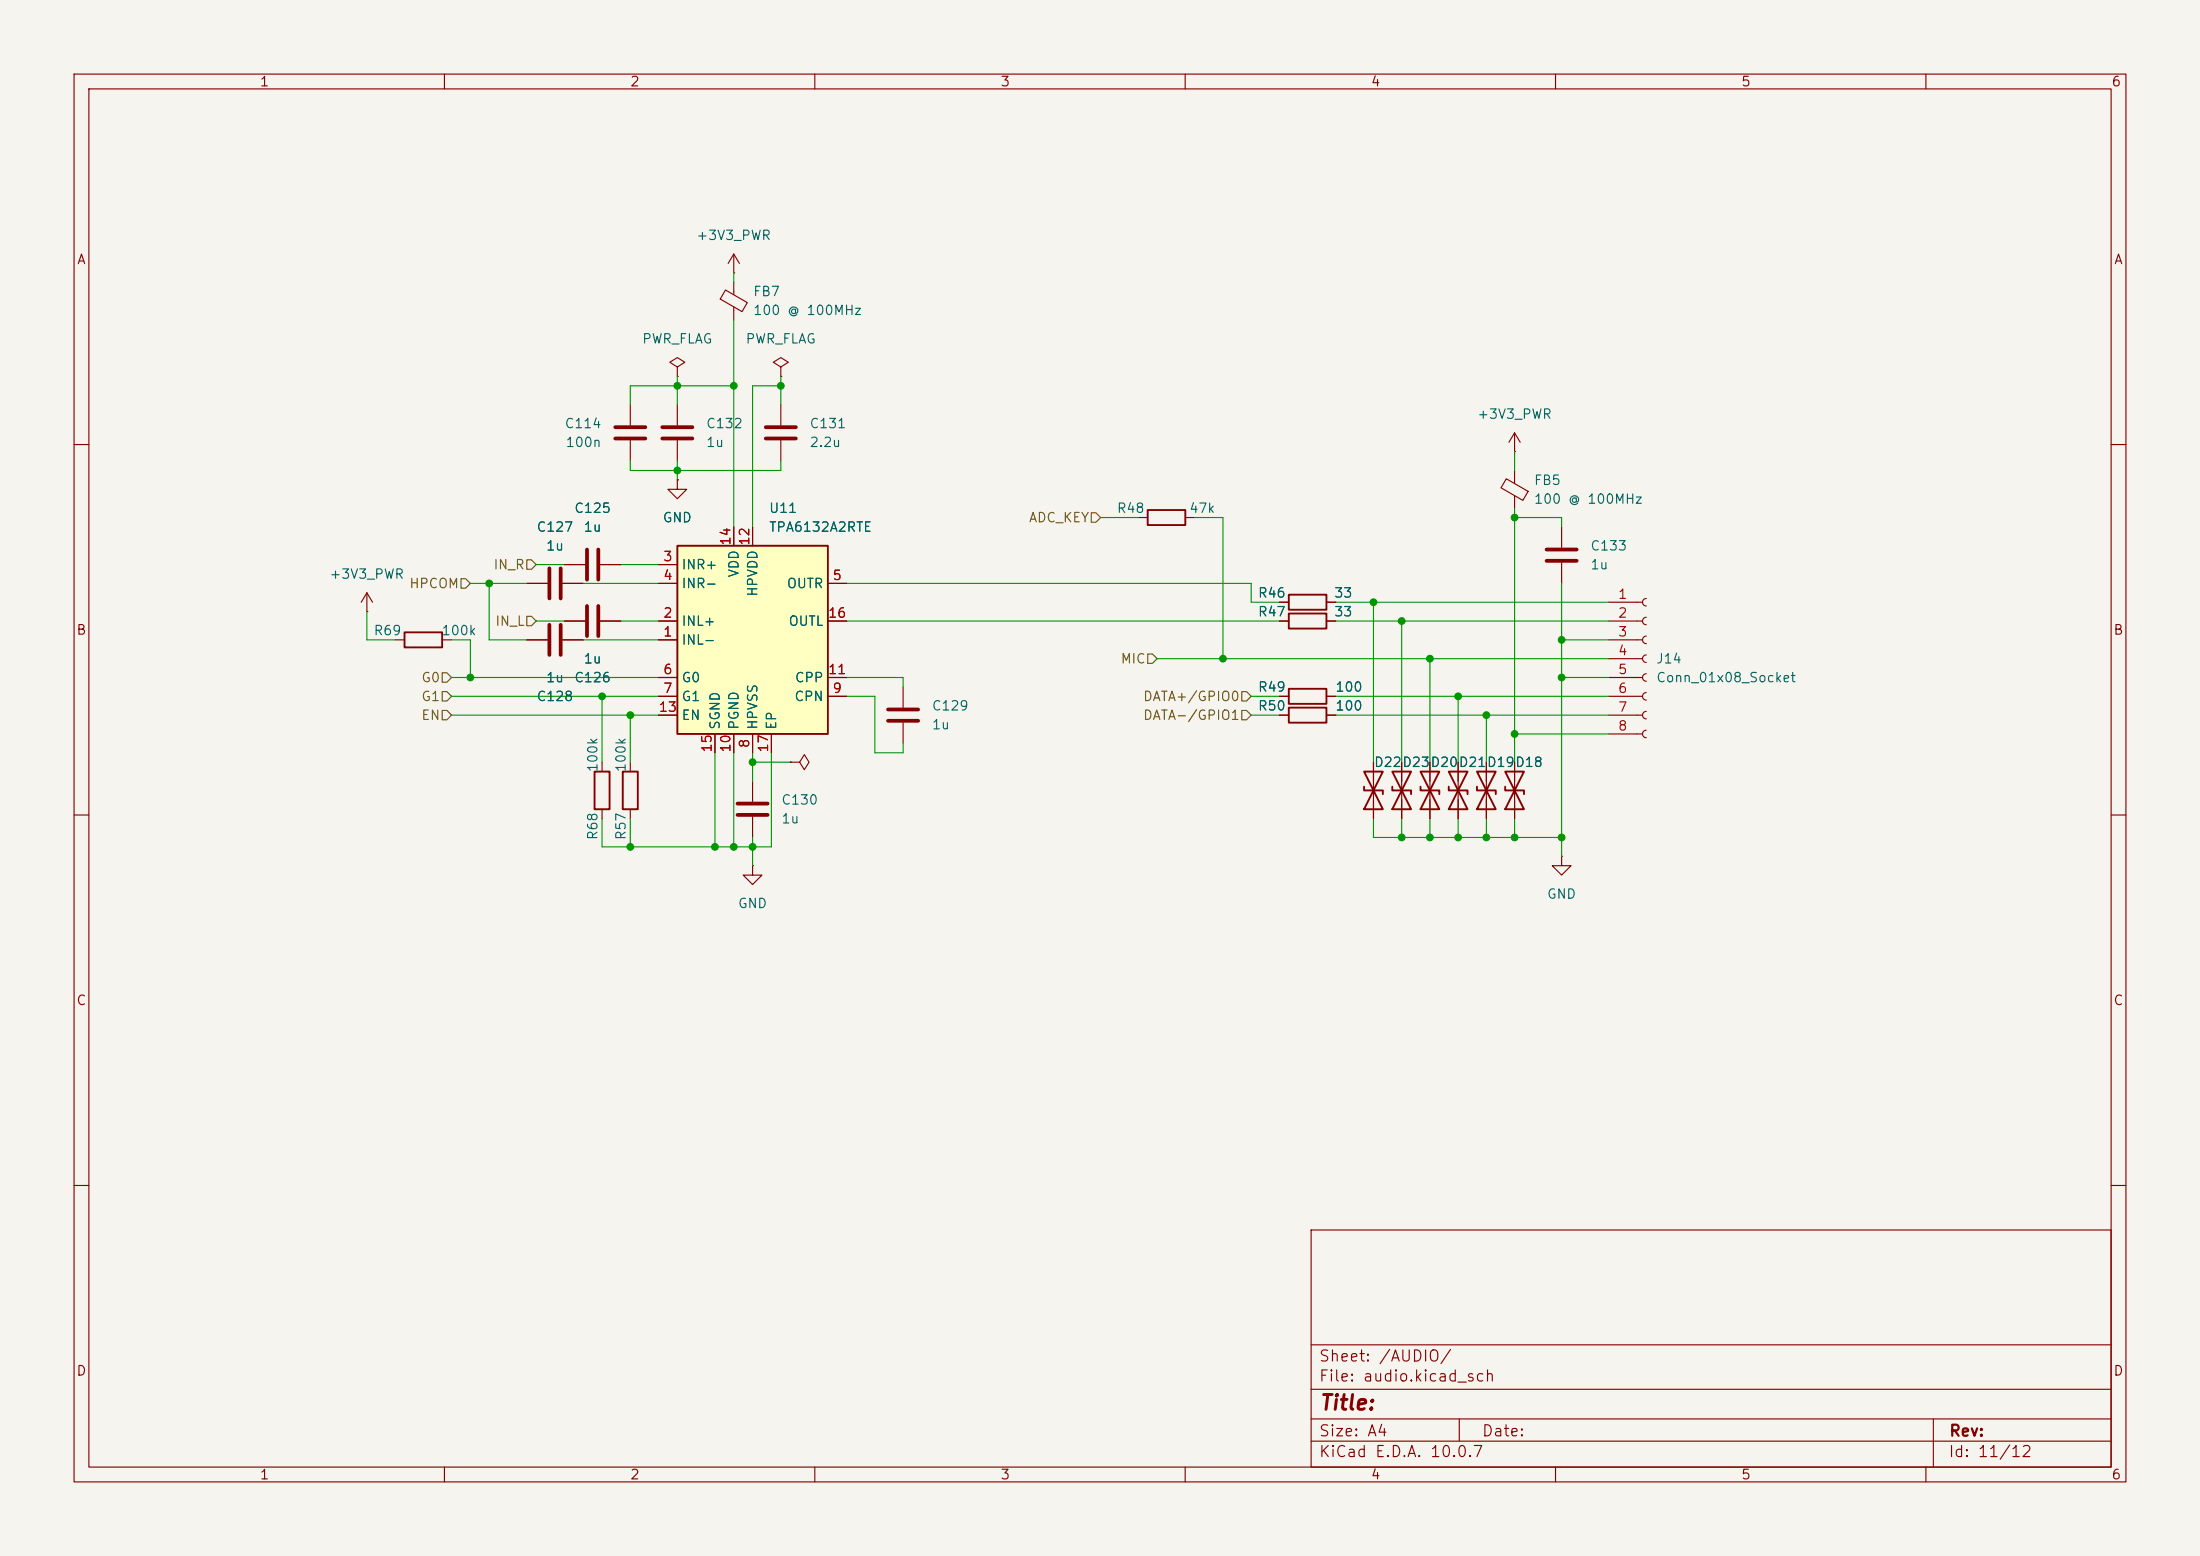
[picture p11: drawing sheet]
<svg xmlns="http://www.w3.org/2000/svg" width="297mm" height="210mm" viewBox="0 0 297 210" stroke-linecap="round" stroke-linejoin="round" font-family="sans-serif">
<path d="M0 0h297v210h-297z" fill="#f5f4ef" stroke="#f5f4ef" stroke-width=".14"/>
<g fill="none" stroke="#840000" stroke-width=".15">
<path d="M10 10h277v190h-277zM12 12h273v186h-273zM60 10v2M110 10v2M160 10v2M210 10v2M260 10v2M91.4 54.6v2.8M91.4 59.4v2.8M10 60h2M71.1 78.7h2.8M75.9 78.7h2.8"/>
<path d="M203.4 64.6l2.9 1.7-.7 1.2-3-1.7zM204.5 63.5v1.8M204.5 66.9v1.7M210.8 71.1v2.8M210.8 75.9v2.8M285 60h2M49.5 82.6h.1M49.5 80l-.7 1.3M49.5 80l.8 1.3M49.5 80v2.6M217.2 81.3h4.5M217.2 83.8h4.5"/>
<path d="M217.2 86.4h4.5M217.2 88.9h4.5M217.2 91.4h4.5M217.2 94h4.5M217.2 96.5h4.5M217.2 99.1h4.5M222.2 80.8a.51 .51 0 0 0-.5 .5 .51 .51 0 0 0 .5 .5M222.2 83.3a.51 .51 0 0 0-.5 .5 .51 .51 0 0 0 .5 .5M222.2 85.9a.51 .51 0 0 0-.5 .5 .51 .51 0 0 0 .5 .5M222.2 88.4a.51 .51 0 0 0-.5 .5 .51 .51 0 0 0 .5 .5M222.2 90.9a.51 .51 0 0 0-.5 .5 .51 .51 0 0 0 .5 .5M222.2 93.5a.51 .51 0 0 0-.5 .5 .51 .51 0 0 0 .5 .5"/>
<path d="M222.2 96a.51 .51 0 0 0-.5 .5 .51 .51 0 0 0 .5 .5M222.2 98.6a.51 .51 0 0 0-.5 .5 .51 .51 0 0 0 .5 .5M10 110h2M81.3 102.9v1.2M81.3 109.2v1.3M85.1 102.9v1.2M85.1 109.2v1.3M101.6 105.4v2.8M101.6 110.2v2.8M106.7 102.9h1.2l.7-1 .6 1-.6 1-.7-1M106.7 102.9h.1M189.2 102.9v7.6"/>
<path d="M193 102.9v7.6M210.8 115.6v1.2h1.3l-1.3 1.3-1.3-1.3h1.3M210.8 115.6h.1M285 110h2M10 160h2M177 166h108v32h-108zM285 160h2M60 198v2M110 198v2M160 198v2M177 194.5h108M177 191.5h108"/>
<path d="M177 187.5h108M177 181.5h108M197 191.5v3M210 198v2M260 198v2M261 191.5v6.5"/>
</g>
<path d="M89.4 57.7h4.1M89.4 59.2h4.1M74.2 76.7v4.1M75.7 76.7v4.1M208.8 74.2h4.1M208.8 75.7h4.1M99.6 108.5h4M99.6 110h4" fill="none" stroke="#840000" stroke-width=".51"/>
<path d="M80.3 104.1h2v5.1h-2zM84.1 104.1h2v5.1h-2zM188 104.1h2.5l-2.5 5.1h2.5zM188 106.2v.5h2.5v.5M191.8 104.1h2.5l-2.5 5.1h2.5zM191.8 106.2v.5h2.5v.5" fill="none" stroke="#840000" stroke-width=".25"/>
<path d="M91.4 73.7h20.4v25.4h-20.4z" fill="#ffffc2"/>
<g fill="none" stroke="#840000" stroke-width=".25">
<path d="M91.4 73.7h20.4v25.4h-20.4zM154.9 68.8h5.1v2.1h-5.1zM54.6 85.3h5.1v2.1h-5.1zM174 82.8h5.1v2h-5.1zM174 80.3h5.1v2h-5.1zM174 93h5.1v2h-5.1zM174 95.5h5.1v2h-5.1zM184.1 104.1h2.6l-2.6 5.1h2.6zM184.1 106.2v.5h2.6v.5M195.6 104.1h2.5l-2.5 5.1h2.5zM195.6 106.2v.5h2.5v.5M199.4 104.1h2.5l-2.5 5.1h2.5z"/>
<path d="M199.4 106.2v.5h2.5v.5M203.2 104.1h2.5l-2.5 5.1h2.5zM203.2 106.2v.5h2.5v.5"/>
</g>
<g fill="none" stroke="#840000" stroke-width=".15">
<path d="M97.9 39.1l3 1.7-.7 1.3-3-1.7zM99.1 36.8h.1M99.1 34.3v2.5M99.1 38.1v1.7M99.1 34.3l-.8 1.3M99.1 34.3l.7 1.3M85.1 54.6v2.8M85.1 59.4v2.8M91.4 49.5l1.1-.6-1.1-.6-1 .6 1 .6v1.3M91.4 50.8h.1M99.1 41.4v1.8M105.4 49.5l1-.6-1-.6-1 .6 1 .6v1.3"/>
<path d="M105.4 50.8h.1M105.4 54.6v2.8M105.4 59.4v2.8M204.5 58.4v2.6M204.5 58.4l-.8 1.3M204.5 58.4l.7 1.3M71.1 78.7h2.8M75.9 78.7h2.8M76.2 76.2h2.8M81 76.2h2.8M88.9 76.2h2.5M88.9 78.7h2.5"/>
<path d="M91.4 64.8v1.2h1.3l-1.3 1.3-1.2-1.3h1.2M91.4 64.8h.1M99.1 71.1v2.6M101.6 71.1v2.6M111.8 78.7h2.5M153.7 69.9h1.2M160 69.9h1.3M204.5 61h.1M53.3 86.4h1.3M59.7 86.4h1.3M71.1 86.4h2.8M75.9 86.4h2.8"/>
<path d="M76.2 83.8h2.8M81 83.8h2.8M88.9 86.4h2.5M88.9 83.8h2.5M88.9 91.4h2.5M88.9 94h2.5M88.9 96.5h2.5M96.5 99.1v2.5M99.1 99.1v2.5M101.6 99.1v2.5M104.1 99.1v2.5M111.8 83.8h2.5"/>
<path d="M111.8 91.4h2.5M111.8 94h2.5M121.9 92.7v2.8M121.9 97.5v2.8M172.7 83.8h1.3M172.7 94h1.3M172.7 96.5h1.3M172.7 81.3h1.3M179.1 83.8h1.2M179.1 94h1.2M179.1 96.5h1.2M179.1 81.3h1.2"/>
<path d="M101.6 116.8v1.3h1.3l-1.3 1.3-1.3-1.3h1.3M101.6 116.8h.1M106.7 102.9h.1M185.4 102.9v7.6M189.2 102.9v2.5M189.2 108v2.5M193 102.9v2.5M193 108v2.5M196.8 102.9v7.6M200.7 102.9v7.6M204.5 102.9v7.6"/>
</g>
<path d="M83.1 57.7h4M83.1 59.2h4M103.4 57.7h4M103.4 59.2h4M79.2 74.2v4M80.8 74.2v4M74.2 84.3v4.1M75.7 84.3v4.1M79.2 81.8v4.1M80.8 81.8v4.1M119.9 95.8h4.1M119.9 97.3h4.1" fill="none" stroke="#840000" stroke-width=".51"/>
<path d="M62.2 78.1h.7l.6 .6-.6 .7h-.7zM71.1 75.6h.7l.6 .6-.6 .6h-.7zM147.3 69.2h.7l.6 .7-.6 .6h-.7zM59.7 93.3h.6l.7 .7-.7 .6h-.6zM59.7 90.8h.6l.7 .6-.7 .7h-.6zM59.7 95.9h.6l.7 .6-.7 .7h-.6zM71.1 83.2h.7l.6 .6-.6 .7h-.7zM154.9 88.3h.7l.6 .6-.6 .6h-.7zM167.6 95.9h.7l.6 .6-.6 .7h-.7zM167.6 93.3h.7l.6 .7-.6 .6h-.7z" fill="none" stroke="#725600" stroke-width=".15"/>
<g fill="none" stroke="#009600" stroke-width=".15">
<path d="M99.1 36.8v1.3M91.4 50.8v3.8M99.1 43.2v27.9M99.1 52.1h-14v2.5M105.4 52.1h-3.8v19M105.4 50.8v3.8M63.5 78.7h7.6M66 78.7v7.7h5.1M72.4 76.2h3.8M78.7 78.7h10.2M83.8 76.2h5.1M85.1 62.2v1.3h20.3v-1.3"/>
<path d="M91.4 62.2v2.6M114.3 78.7h54.6v2.6h3.8M148.6 69.9h5.1M161.3 69.9h3.8v19M204.5 69.9h6.3v1.2M204.5 61v2.5M204.5 68.6v34.3M210.8 78.7v36.9M49.5 82.6v3.8h3.8M61 86.4h2.5v5M61 96.5h27.9M61 94h27.9"/>
<path d="M61 91.4h27.9M72.4 83.8h3.8M78.7 86.4h10.2M81.3 94v8.9M83.8 83.8h5.1M85.1 96.5v6.4M114.3 94h3.8v7.6h3.8v-1.3M114.3 91.4h7.6v1.3M114.3 83.8h58.4M156.2 88.9h61M168.9 96.5h3.8M168.9 94h3.8"/>
<path d="M180.3 96.5h36.9M180.3 94h36.9M180.3 83.8h36.9M180.3 81.3h36.9M185.4 81.3v21.6M189.2 83.8v19.1M193 88.9v14M196.8 94v8.9M200.7 96.5v6.4M204.5 99.1h12.7M210.8 86.4h6.4M210.8 91.4h6.4"/>
<path d="M85.1 110.5v3.8M96.5 101.6v12.7M99.1 101.6v12.7M101.6 101.6v3.8M101.6 113v3.8M101.6 102.9h5.1M104.1 101.6v12.7h-22.8v-3.8M185.4 110.5v2.5h25.4M189.2 110.5v2.5M193 110.5v2.5M196.8 110.5v2.5M200.7 110.5v2.5"/>
<path d="M204.5 110.5v2.5"/>
</g>
<g fill="#009600" stroke="#009600" stroke-width=".14">
<circle cx="85.1" cy="96.5" r=".46"/>
<circle cx="81.3" cy="94" r=".46"/>
<circle cx="101.6" cy="102.9" r=".46"/>
<circle cx="85.1" cy="114.3" r=".46"/>
<circle cx="96.5" cy="114.3" r=".46"/>
<circle cx="99.1" cy="114.3" r=".46"/>
<circle cx="101.6" cy="114.3" r=".46"/>
<circle cx="210.8" cy="86.4" r=".46"/>
<circle cx="189.2" cy="83.8" r=".46"/>
<circle cx="210.8" cy="91.4" r=".46"/>
<circle cx="204.5" cy="99.1" r=".46"/>
<circle cx="204.5" cy="69.9" r=".46"/>
<circle cx="210.8" cy="113" r=".46"/>
<circle cx="204.5" cy="113" r=".46"/>
<circle cx="63.5" cy="91.4" r=".46"/>
<circle cx="66" cy="78.7" r=".46"/>
<circle cx="193" cy="88.9" r=".46"/>
<circle cx="200.7" cy="96.5" r=".46"/>
<circle cx="196.8" cy="94" r=".46"/>
<circle cx="189.2" cy="113" r=".46"/>
<circle cx="193" cy="113" r=".46"/>
<circle cx="185.4" cy="81.3" r=".46"/>
<circle cx="165.1" cy="88.9" r=".46"/>
<circle cx="196.8" cy="113" r=".46"/>
<circle cx="200.7" cy="113" r=".46"/>
<circle cx="91.4" cy="52.1" r=".46"/>
<circle cx="91.4" cy="63.5" r=".46"/>
<circle cx="105.4" cy="52.1" r=".46"/>
<circle cx="99.1" cy="52.1" r=".46"/>
</g>
<text font-size="2" fill="#840000" x="178" y="190.8">Title:</text>
<g font-size="1.5" fill="#840000">
<text x="178" y="184.1">Sheet: /AUDIO/</text>
<text x="178" y="186.8">File: audio.kicad_sch</text>
<text x="178" y="197">KiCad E.D.A. 10.0.7</text>
<text x="178" y="194.2">Size: A4</text>
<text x="200" y="194.2">Date:</text>
<text x="263" y="197">Id: 11/12</text>
<text x="263" y="194.2">Rev:</text>
</g>
<g font-size="1.3" fill="#840000">
<text x="35" y="12">1</text>
<text x="85" y="12">2</text>
<text x="135" y="12">3</text>
<text x="185" y="12">4</text>
<text x="235" y="12">5</text>
<text x="285" y="12">6</text>
<text x="10.3" y="36">A</text>
<text x="285.3" y="36">A</text>
<text x="10.2" y="86">B</text>
<text x="285.2" y="86">B</text>
<text x="10.2" y="136">C</text>
<text x="285.2" y="136">C</text>
<text x="10.2" y="186">D</text>
<text x="285.2" y="186">D</text>
<text x="35" y="200">1</text>
<text x="85" y="200">2</text>
<text x="135" y="200">3</text>
<text x="185" y="200">4</text>
<text x="235" y="200">5</text>
<text x="285" y="200">6</text>
</g>
<g font-size="1.3" fill="#006464">
<text x="93.9" y="32.7">+3V3_PWR</text>
<text x="101.6" y="40.3">FB7</text>
<text x="86.6" y="46.7">PWR_FLAG</text>
<text x="100.6" y="46.7">PWR_FLAG</text>
<text x="101.6" y="42.8">100 @ 100MHz</text>
<text x="76.1" y="58.1">C114</text>
<text x="95.2" y="58.1">C132</text>
<text x="109.2" y="58.1">C131</text>
<text x="199.3" y="56.8">+3V3_PWR</text>
<text x="76.3" y="60.7">100n</text>
<text x="95.2" y="60.7">1u</text>
<text x="109.2" y="60.7">2.2u</text>
<text x="207" y="65.8">FB5</text>
<text x="77.4" y="69.5">C125</text>
<text x="89.4" y="70.8">GND</text>
<text x="103.7" y="69.5">U11</text>
<text x="150.7" y="69.5">R48</text>
<text x="160.5" y="69.5">47k</text>
<text x="207" y="68.3">100 @ 100MHz</text>
<text x="72.4" y="72.1">C127</text>
<text x="73.6" y="74.6">1u</text>
<text x="78.7" y="72.1">1u</text>
<text x="91.9" y="77.2">INR+</text>
<text x="103.7" y="72.1">TPA6132A2RTE</text>
<text x="214.6" y="74.6">C133</text>
<text x="214.6" y="77.2">1u</text>
<text x="44.4" y="78.4">+3V3_PWR</text>
<text x="91.9" y="79.7">INR-</text>
<text x="100" y="78" transform="rotate(-90 100 78)">VDD</text>
<text x="102.6" y="80.6" transform="rotate(-90 102.6 80.6)">HPVDD</text>
<text x="106.1" y="79.7">OUTR</text>
<text x="169.7" y="83.5">R47</text>
<text x="169.7" y="81">R46</text>
<text x="180" y="83.5">33</text>
<text x="180" y="81">33</text>
<text x="50.4" y="86.1">R69</text>
<text x="59.5" y="86.1">100k</text>
<text x="78.7" y="89.9">1u</text>
<text x="91.9" y="87.3">INL-</text>
<text x="91.9" y="84.8">INL+</text>
<text x="106.4" y="84.8">OUTL</text>
<text x="223.5" y="89.9">J14</text>
<text x="72.4" y="94.9">C128</text>
<text x="73.6" y="92.4">1u</text>
<text x="77.4" y="92.4">C126</text>
<text x="91.9" y="92.4">G0</text>
<text x="91.9" y="94.9">G1</text>
<text x="107.2" y="94.9">CPN</text>
<text x="107.2" y="92.4">CPP</text>
<text x="169.7" y="93.7">R49</text>
<text x="180.2" y="93.7">100</text>
<text x="223.5" y="92.4">Conn_01x08_Socket</text>
<text x="91.9" y="97.5">EN</text>
<text x="97.5" y="98.6" transform="rotate(-90 97.5 98.6)">SGND</text>
<text x="100" y="98.6" transform="rotate(-90 100 98.6)">PGND</text>
<text x="102.6" y="98.6" transform="rotate(-90 102.6 98.6)">HPVSS</text>
<text x="105.1" y="98.6" transform="rotate(-90 105.1 98.6)">EP</text>
<text x="125.7" y="96.2">C129</text>
<text x="125.7" y="98.8">1u</text>
<text x="169.7" y="96.2">R50</text>
<text x="180.2" y="96.2">100</text>
<text x="81" y="104.3" transform="rotate(-90 81 104.3)">100k</text>
<text x="84.8" y="104.3" transform="rotate(-90 84.8 104.3)">100k</text>
<text x="185.4" y="103.8">D22D23D20D21D19D18</text>
<text x="81" y="113.5" transform="rotate(-90 81 113.5)">R68</text>
<text x="84.8" y="113.5" transform="rotate(-90 84.8 113.5)">R57</text>
<text x="105.4" y="108.9">C130</text>
<text x="105.4" y="111.5">1u</text>
<text x="99.5" y="122.9">GND</text>
<text x="208.8" y="121.6">GND</text>
</g>
<g font-size="1.3" fill="#725600">
<text x="138.8" y="70.8">ADC_KEY</text>
<text x="66.5" y="77.2">IN_R</text>
<text x="55.2" y="79.7">HPCOM</text>
<text x="66.8" y="84.8">IN_L</text>
<text x="151.2" y="89.9">MIC</text>
<text x="56.8" y="94.9">G1</text>
<text x="56.8" y="92.4">G0</text>
<text x="154.2" y="94.9">DATA+/GPIO0</text>
<text x="56.8" y="97.5">EN</text>
<text x="154.2" y="97.5">DATA-/GPIO1</text>
</g>
<g font-size="1.3" fill="#a90000">
<text x="89.4" y="76.1">3</text>
<text x="98.9" y="73.7" transform="rotate(-90 98.9 73.7)">14</text>
<text x="101.5" y="73.7" transform="rotate(-90 101.5 73.7)">12</text>
<text x="89.4" y="83.7">2</text>
<text x="89.4" y="78.6">4</text>
<text x="111.7" y="83.7">16</text>
<text x="112.3" y="78.6">5</text>
<text x="218.3" y="81.1">1</text>
<text x="218.3" y="83.7">2</text>
<text x="89.4" y="86.2">1</text>
<text x="218.3" y="86.2">3</text>
<text x="218.3" y="88.8">4</text>
<text x="89.4" y="91.3">6</text>
<text x="89.4" y="93.8">7</text>
<text x="111.7" y="91.3">11</text>
<text x="112.3" y="93.8">9</text>
<text x="218.3" y="91.3">5</text>
<text x="218.3" y="93.8">6</text>
<text x="88.8" y="96.4">13</text>
<text x="96.4" y="101.7" transform="rotate(-90 96.4 101.7)">15</text>
<text x="98.9" y="101.7" transform="rotate(-90 98.9 101.7)">10</text>
<text x="101.5" y="101.1" transform="rotate(-90 101.5 101.1)">8</text>
<text x="104" y="101.7" transform="rotate(-90 104 101.7)">17</text>
<text x="218.3" y="96.4">7</text>
<text x="218.3" y="98.9">8</text>
</g>
</svg>
